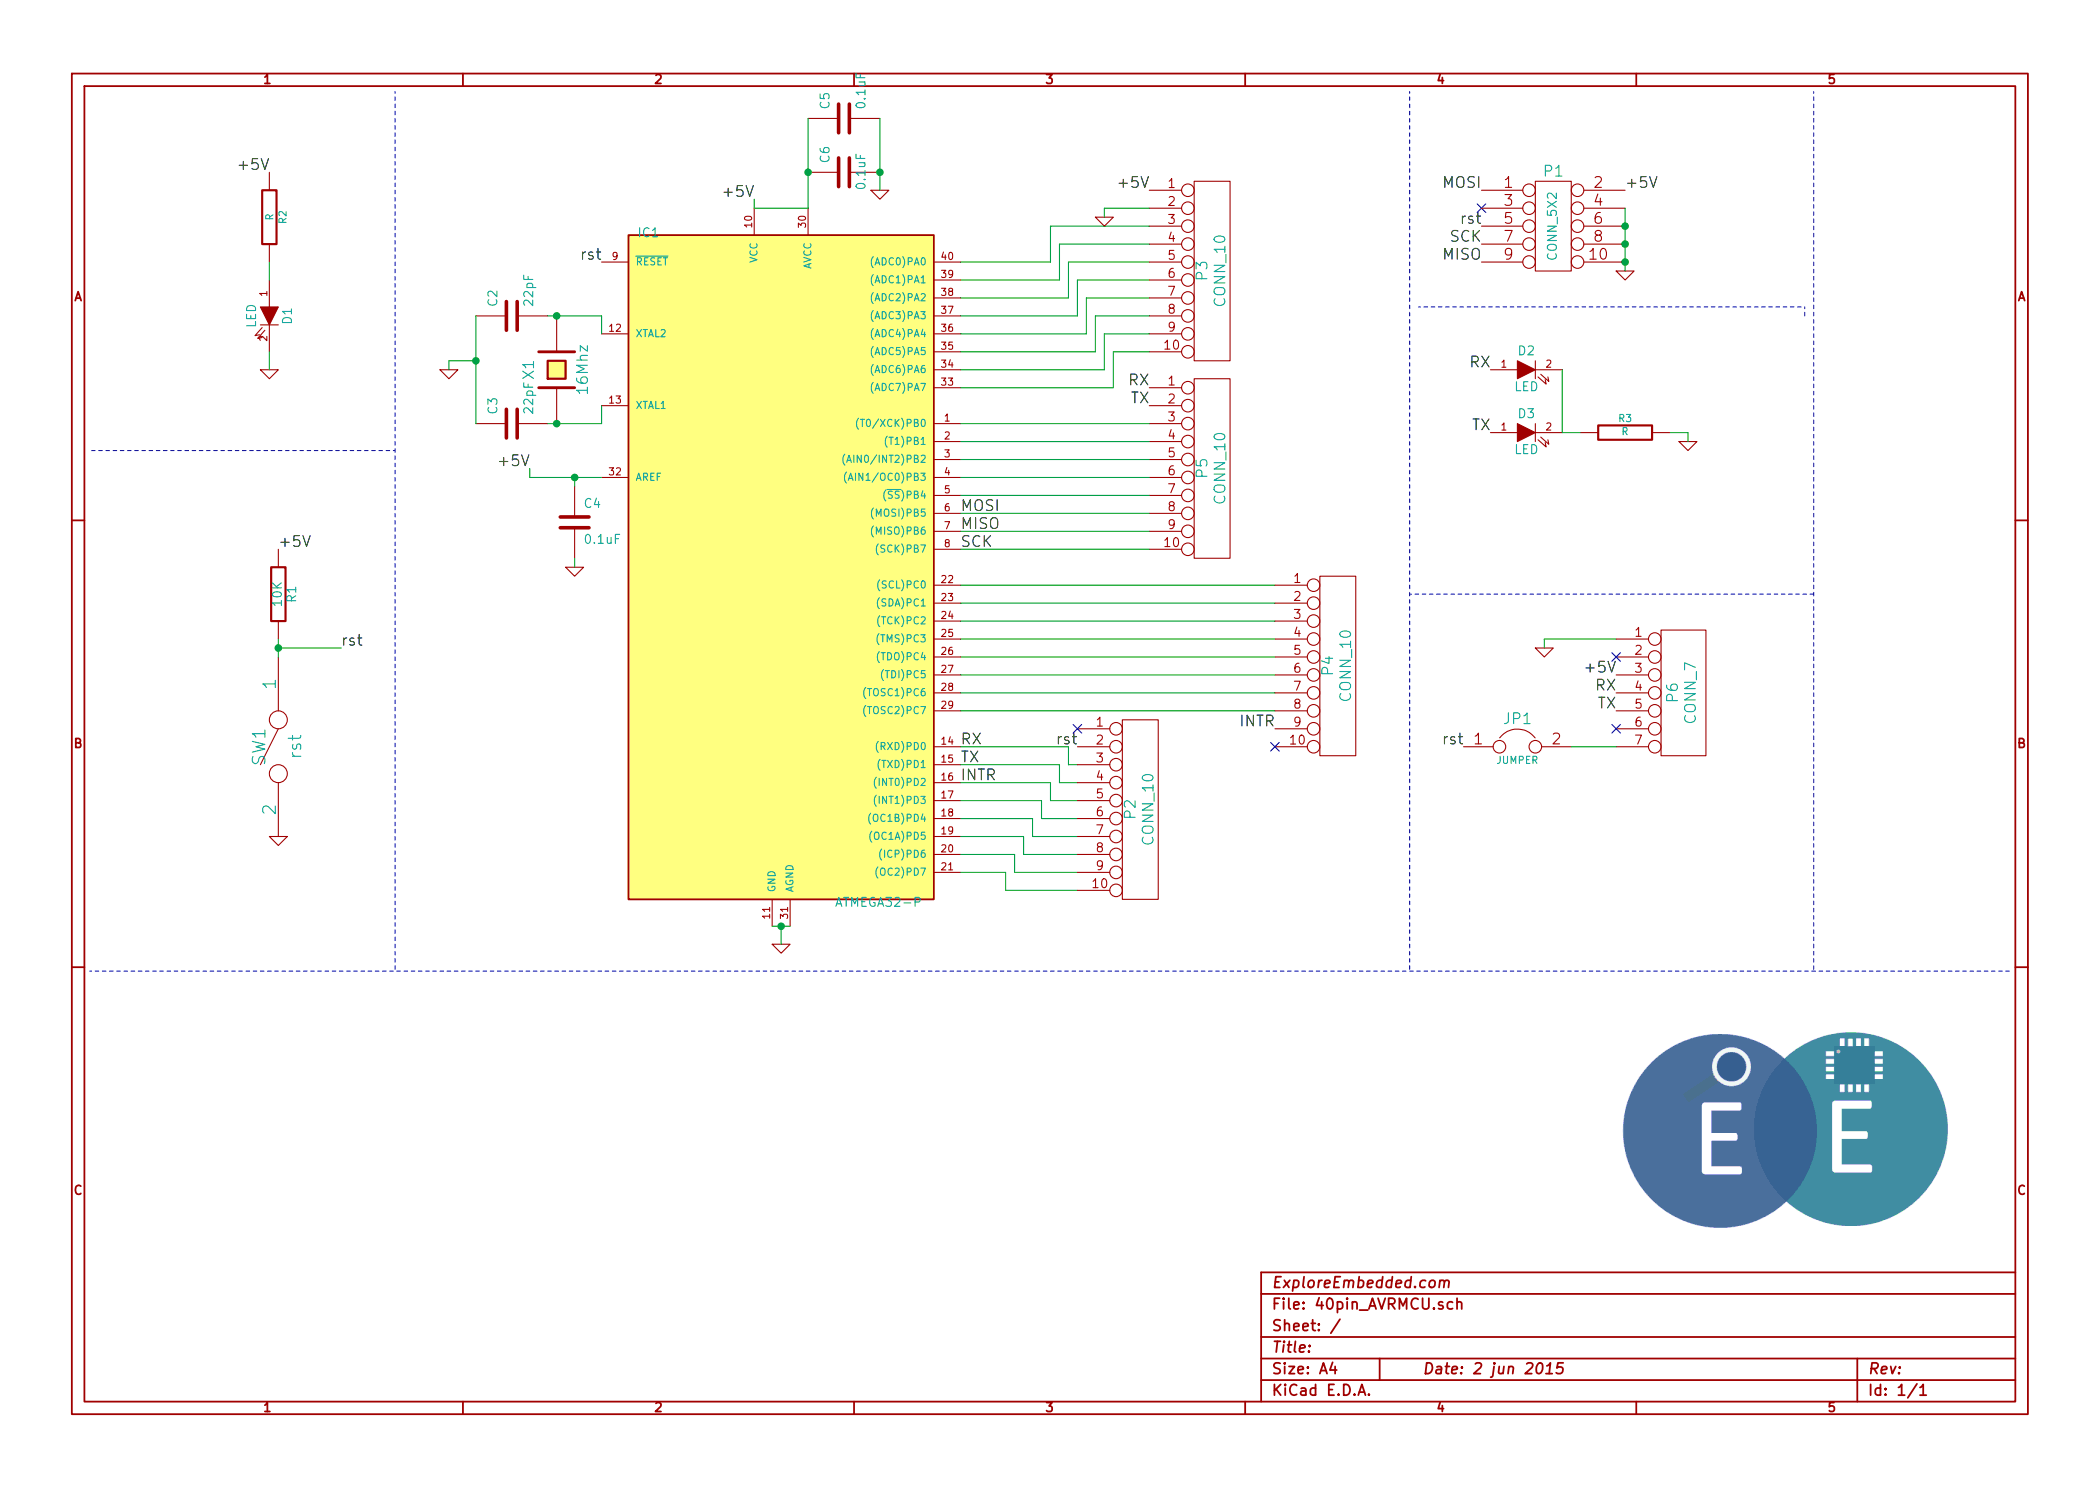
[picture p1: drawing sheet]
EESchema Schematic File Version 2
LIBS:power
LIBS:device
LIBS:transistors
LIBS:conn
LIBS:linear
LIBS:regul
LIBS:74xx
LIBS:cmos4000
LIBS:adc-dac
LIBS:memory
LIBS:xilinx
LIBS:special
LIBS:microcontrollers
LIBS:dsp
LIBS:microchip
LIBS:analog_switches
LIBS:motorola
LIBS:texas
LIBS:intel
LIBS:audio
LIBS:interface
LIBS:digital-audio
LIBS:philips
LIBS:display
LIBS:cypress
LIBS:siliconi
LIBS:opto
LIBS:atmel
LIBS:contrib
LIBS:valves
LIBS:40pin_AVRMCU-cache
EELAYER 27 0
EELAYER END
$Descr A4 11693 8268
encoding utf-8
Sheet 1 1
Title ""
Date "2 jun 2015"
Rev ""
Comp "ExploreEmbedded.com"
Comment1 ""
Comment2 ""
Comment3 ""
Comment4 ""
$EndDescr
Text Label 2950 2600 2    60   ~ 0
+5V
Text Label 4200 1100 2    60   ~ 0
+5V
$Comp
L C C3
U 1 1
P 2850 2350
F 0 "C3" H 2900 2450 50  0000 L CNN
F 1 "22pF" H 2900 2250 50  0000 L CNN
F 2 "" H 2850 2350 60  0001 C CNN
F 3 "" H 2850 2350 60  0001 C CNN
	1    2850 2350
	0    -1   -1   0   
$EndComp
Text Label 5350 3050 0    60   ~ 0
SCK
Text Label 5350 2950 0    60   ~ 0
MISO
Text Label 1550 3050 0    60   ~ 0
+5V
NoConn ~ 8250 1150
$Comp
L GND #PWR01
U 1 1
P 9050 1500
F 0 "#PWR01" H 9050 1500 30  0001 C CNN
F 1 "GND" H 9050 1430 30  0001 C CNN
F 2 "" H 9050 1500 60  0001 C CNN
F 3 "" H 9050 1500 60  0001 C CNN
	1    9050 1500
	1    0    0    -1  
$EndComp
Text Label 9050 1050 0    60   ~ 0
+5V
Text Label 8250 1250 2    60   ~ 0
rst
Text Label 8250 1350 2    60   ~ 0
SCK
Text Label 8250 1450 2    60   ~ 0
MISO
Text Label 8250 1050 2    60   ~ 0
MOSI
$Comp
L CONN_5X2 P1
U 1 1
P 8650 1250
F 0 "P1" H 8650 1550 60  0000 C CNN
F 1 "CONN_5X2" V 8650 1250 50  0000 C CNN
F 2 "" H 8650 1250 60  0001 C CNN
F 3 "" H 8650 1250 60  0001 C CNN
	1    8650 1250
	1    0    0    -1  
$EndComp
Text Label 5350 2850 0    60   ~ 0
MOSI
$Comp
L SPST SW1
U 1 1
P 1550 4150
F 0 "SW1" H 1550 4250 70  0000 C CNN
F 1 "rst" H 1550 4050 70  0000 C CNN
F 2 "" H 1550 4150 60  0001 C CNN
F 3 "" H 1550 4150 60  0001 C CNN
	1    1550 4150
	0    -1   1    0   
$EndComp
$Comp
L ATMEGA32-P IC1
U 1 1
P 4350 3150
F 0 "IC1" H 3550 4980 50  0000 L BNN
F 1 "ATMEGA32-P" H 4650 1250 50  0000 L BNN
F 2 "DIL40" H 3650 1300 50  0001 C CNN
F 3 "" H 4350 3150 60  0001 C CNN
	1    4350 3150
	1    0    0    -1  
$EndComp
$Comp
L GND #PWR02
U 1 1
P 3200 3150
F 0 "#PWR02" H 3200 3150 30  0001 C CNN
F 1 "GND" H 3200 3080 30  0001 C CNN
F 2 "" H 3200 3150 60  0001 C CNN
F 3 "" H 3200 3150 60  0001 C CNN
	1    3200 3150
	1    0    0    -1  
$EndComp
$Comp
L C C4
U 1 1
P 3200 2900
F 0 "C4" H 3250 3000 50  0000 L CNN
F 1 "0.1uF" H 3250 2800 50  0000 L CNN
F 2 "" H 3200 2900 60  0001 C CNN
F 3 "" H 3200 2900 60  0001 C CNN
	1    3200 2900
	1    0    0    -1  
$EndComp
$Comp
L GND #PWR03
U 1 1
P 4900 1050
F 0 "#PWR03" H 4900 1050 30  0001 C CNN
F 1 "GND" H 4900 980 30  0001 C CNN
F 2 "" H 4900 1050 60  0001 C CNN
F 3 "" H 4900 1050 60  0001 C CNN
	1    4900 1050
	1    0    0    -1  
$EndComp
$Comp
L C C6
U 1 1
P 4700 950
F 0 "C6" H 4750 1050 50  0000 L CNN
F 1 "0.1uF" H 4600 850 50  0000 L CNN
F 2 "" H 4700 950 60  0001 C CNN
F 3 "" H 4700 950 60  0001 C CNN
	1    4700 950 
	0    -1   -1   0   
$EndComp
Text Label 3350 1450 2    60   ~ 0
rst
$Comp
L GND #PWR04
U 1 1
P 4350 5250
F 0 "#PWR04" H 4350 5250 30  0001 C CNN
F 1 "GND" H 4350 5180 30  0001 C CNN
F 2 "" H 4350 5250 60  0001 C CNN
F 3 "" H 4350 5250 60  0001 C CNN
	1    4350 5250
	1    0    0    -1  
$EndComp
$Comp
L GND #PWR05
U 1 1
P 2500 2050
F 0 "#PWR05" H 2500 2050 30  0001 C CNN
F 1 "GND" H 2500 1980 30  0001 C CNN
F 2 "" H 2500 2050 60  0001 C CNN
F 3 "" H 2500 2050 60  0001 C CNN
	1    2500 2050
	1    0    0    -1  
$EndComp
$Comp
L C C2
U 1 1
P 2850 1750
F 0 "C2" H 2900 1850 50  0000 L CNN
F 1 "22pF" H 2900 1650 50  0000 L CNN
F 2 "" H 2850 1750 60  0001 C CNN
F 3 "" H 2850 1750 60  0001 C CNN
	1    2850 1750
	0    -1   -1   0   
$EndComp
$Comp
L CRYSTAL X1
U 1 1
P 3100 2050
F 0 "X1" H 3100 2200 60  0000 C CNN
F 1 "16Mhz" H 3100 1900 60  0000 C CNN
F 2 "" H 3100 2050 60  0001 C CNN
F 3 "" H 3100 2050 60  0001 C CNN
	1    3100 2050
	0    -1   -1   0   
$EndComp
Text Label 1900 3600 0    60   ~ 0
rst
$Comp
L R R1
U 1 1
P 1550 3300
F 0 "R1" V 1630 3300 50  0000 C CNN
F 1 "10K" V 1550 3300 50  0000 C CNN
F 2 "" H 1550 3300 60  0001 C CNN
F 3 "" H 1550 3300 60  0001 C CNN
	1    1550 3300
	1    0    0    1   
$EndComp
$Comp
L C C5
U 1 1
P 4700 650
F 0 "C5" H 4750 750 50  0000 L CNN
F 1 "0.1uF" H 4750 550 50  0000 L CNN
F 2 "" H 4700 650 60  0001 C CNN
F 3 "" H 4700 650 60  0001 C CNN
	1    4700 650 
	0    -1   -1   0   
$EndComp
$Comp
L GND #PWR06
U 1 1
P 1550 4650
F 0 "#PWR06" H 1550 4650 30  0001 C CNN
F 1 "GND" H 1550 4580 30  0001 C CNN
F 2 "" H 1550 4650 60  0001 C CNN
F 3 "" H 1550 4650 60  0001 C CNN
	1    1550 4650
	-1   0    0    -1  
$EndComp
Connection ~ 3100 2350
Wire Wire Line
	3050 2350 3350 2350
Connection ~ 9050 1350
Connection ~ 3200 2650
Wire Wire Line
	3200 2650 3200 2700
Wire Wire Line
	4200 1100 4200 1150
Wire Wire Line
	4400 5150 4300 5150
Wire Wire Line
	2500 2050 2500 2000
Connection ~ 2650 2000
Wire Wire Line
	2500 2000 2650 2000
Wire Wire Line
	3350 2350 3350 2250
Wire Wire Line
	3050 1750 3350 1750
Wire Wire Line
	3350 1750 3350 1850
Connection ~ 3100 1750
Wire Wire Line
	2650 1750 2650 2350
Wire Wire Line
	4350 5150 4350 5250
Connection ~ 4350 5150
Wire Wire Line
	4500 650  4500 1150
Wire Wire Line
	3350 2650 2950 2650
Wire Wire Line
	2950 2650 2950 2600
Wire Wire Line
	3200 3100 3200 3150
Connection ~ 9050 1250
Wire Wire Line
	9050 1500 9050 1150
Connection ~ 9050 1450
Wire Wire Line
	4500 1150 4200 1150
Connection ~ 4500 950 
Wire Wire Line
	4900 650  4900 1050
Connection ~ 4900 950 
Wire Wire Line
	1550 3550 1550 3650
Wire Wire Line
	1550 3600 1900 3600
Connection ~ 1550 3600
Wire Wire Line
	5350 3250 7100 3250
Wire Wire Line
	5350 3350 7100 3350
Wire Wire Line
	5350 3450 7100 3450
Wire Wire Line
	5350 3550 7100 3550
Wire Wire Line
	5350 3650 7100 3650
Wire Wire Line
	5350 3750 7100 3750
Wire Wire Line
	5350 3850 7100 3850
Wire Wire Line
	5350 3950 7100 3950
Wire Wire Line
	5350 4150 5950 4150
Wire Wire Line
	5950 4150 5950 4250
Wire Wire Line
	5950 4250 6000 4250
Wire Wire Line
	5350 4250 5900 4250
Wire Wire Line
	5900 4250 5900 4350
Wire Wire Line
	5900 4350 6000 4350
Wire Wire Line
	5350 4350 5850 4350
Wire Wire Line
	5850 4350 5850 4450
Wire Wire Line
	5850 4450 6000 4450
Wire Wire Line
	5350 4450 5800 4450
Wire Wire Line
	5800 4450 5800 4550
Wire Wire Line
	5800 4550 6000 4550
Wire Wire Line
	5350 4550 5750 4550
Wire Wire Line
	5750 4550 5750 4650
Wire Wire Line
	5750 4650 6000 4650
Wire Wire Line
	5350 4650 5700 4650
Wire Wire Line
	5700 4650 5700 4750
Wire Wire Line
	5700 4750 6000 4750
Wire Wire Line
	5350 4750 5650 4750
Wire Wire Line
	5650 4750 5650 4850
Wire Wire Line
	5650 4850 6000 4850
Wire Wire Line
	5350 4850 5600 4850
Wire Wire Line
	5600 4850 5600 4950
Wire Wire Line
	5600 4950 6000 4950
Text Label 6000 4150 2    60   ~ 0
rst
$Comp
L CONN_10 P5
U 1 1
P 6750 2600
F 0 "P5" V 6700 2600 60  0000 C CNN
F 1 "CONN_10" V 6800 2600 60  0000 C CNN
F 2 "" H 6750 2600 60  0000 C CNN
F 3 "" H 6750 2600 60  0000 C CNN
	1    6750 2600
	1    0    0    -1  
$EndComp
Wire Wire Line
	5350 2350 6400 2350
Wire Wire Line
	5350 2450 6400 2450
Wire Wire Line
	5350 2550 6400 2550
Wire Wire Line
	5350 2650 6400 2650
Wire Wire Line
	5350 2750 6400 2750
Wire Wire Line
	5350 2850 6400 2850
Wire Wire Line
	5350 2950 6400 2950
Wire Wire Line
	5350 3050 6400 3050
Text Label 5350 4150 0    60   ~ 0
RX
Text Label 5350 4250 0    60   ~ 0
TX
Text Label 6400 2250 2    60   ~ 0
TX
Text Label 6400 2150 2    60   ~ 0
RX
$Comp
L CONN_10 P3
U 1 1
P 6750 1500
F 0 "P3" V 6700 1500 60  0000 C CNN
F 1 "CONN_10" V 6800 1500 60  0000 C CNN
F 2 "" H 6750 1500 60  0000 C CNN
F 3 "" H 6750 1500 60  0000 C CNN
	1    6750 1500
	1    0    0    -1  
$EndComp
Wire Wire Line
	5350 2150 6200 2150
Wire Wire Line
	6200 2150 6200 1950
Wire Wire Line
	6200 1950 6400 1950
Wire Wire Line
	5350 2050 6150 2050
Wire Wire Line
	6150 2050 6150 1850
Wire Wire Line
	6150 1850 6400 1850
Wire Wire Line
	5350 1950 6100 1950
Wire Wire Line
	6100 1950 6100 1750
Wire Wire Line
	6100 1750 6400 1750
Wire Wire Line
	5350 1850 6050 1850
Wire Wire Line
	6050 1850 6050 1650
Wire Wire Line
	6050 1650 6400 1650
Wire Wire Line
	5350 1750 6000 1750
Wire Wire Line
	6000 1750 6000 1550
Wire Wire Line
	6000 1550 6400 1550
Wire Wire Line
	5350 1650 5950 1650
Wire Wire Line
	5950 1650 5950 1450
Wire Wire Line
	5950 1450 6400 1450
Wire Wire Line
	5350 1550 5900 1550
Wire Wire Line
	5900 1550 5900 1350
Wire Wire Line
	5900 1350 6400 1350
Wire Wire Line
	5350 1450 5850 1450
Wire Wire Line
	5850 1450 5850 1250
Wire Wire Line
	5850 1250 6400 1250
$Comp
L GND #PWR07
U 1 1
P 6150 1200
F 0 "#PWR07" H 6150 1200 30  0001 C CNN
F 1 "GND" H 6150 1130 30  0001 C CNN
F 2 "" H 6150 1200 60  0001 C CNN
F 3 "" H 6150 1200 60  0001 C CNN
	1    6150 1200
	1    0    0    -1  
$EndComp
Wire Wire Line
	6400 1150 6150 1150
Wire Wire Line
	6150 1150 6150 1200
Text Label 6400 1050 2    60   ~ 0
+5V
$Comp
L CONN_10 P2
U 1 1
P 6350 4500
F 0 "P2" V 6300 4500 60  0000 C CNN
F 1 "CONN_10" V 6400 4500 60  0000 C CNN
F 2 "" H 6350 4500 60  0000 C CNN
F 3 "" H 6350 4500 60  0000 C CNN
	1    6350 4500
	1    0    0    -1  
$EndComp
NoConn ~ 6000 4050
$Comp
L CONN_10 P4
U 1 1
P 7450 3700
F 0 "P4" V 7400 3700 60  0000 C CNN
F 1 "CONN_10" V 7500 3700 60  0000 C CNN
F 2 "" H 7450 3700 60  0000 C CNN
F 3 "" H 7450 3700 60  0000 C CNN
	1    7450 3700
	1    0    0    -1  
$EndComp
NoConn ~ 7100 4150
$Comp
L R R2
U 1 1
P 1500 1200
F 0 "R2" V 1580 1200 40  0000 C CNN
F 1 "R" V 1507 1201 40  0000 C CNN
F 2 "~" V 1430 1200 30  0000 C CNN
F 3 "~" H 1500 1200 30  0000 C CNN
	1    1500 1200
	1    0    0    -1  
$EndComp
$Comp
L LED D1
U 1 1
P 1500 1750
F 0 "D1" H 1500 1850 50  0000 C CNN
F 1 "LED" H 1500 1650 50  0000 C CNN
F 2 "~" H 1500 1750 60  0000 C CNN
F 3 "~" H 1500 1750 60  0000 C CNN
	1    1500 1750
	0    1    1    0   
$EndComp
Wire Wire Line
	1500 1450 1500 1550
$Comp
L GND #PWR08
U 1 1
P 1500 2050
F 0 "#PWR08" H 1500 2050 30  0001 C CNN
F 1 "GND" H 1500 1980 30  0001 C CNN
F 2 "" H 1500 2050 60  0001 C CNN
F 3 "" H 1500 2050 60  0001 C CNN
	1    1500 2050
	1    0    0    -1  
$EndComp
Wire Wire Line
	1500 1950 1500 2050
Text Label 1500 950  2    60   ~ 0
+5V
$Comp
L LED D2
U 1 1
P 8500 2050
F 0 "D2" H 8500 2150 50  0000 C CNN
F 1 "LED" H 8500 1950 50  0000 C CNN
F 2 "~" H 8500 2050 60  0000 C CNN
F 3 "~" H 8500 2050 60  0000 C CNN
	1    8500 2050
	1    0    0    -1  
$EndComp
$Comp
L LED D3
U 1 1
P 8500 2400
F 0 "D3" H 8500 2500 50  0000 C CNN
F 1 "LED" H 8500 2300 50  0000 C CNN
F 2 "~" H 8500 2400 60  0000 C CNN
F 3 "~" H 8500 2400 60  0000 C CNN
	1    8500 2400
	1    0    0    -1  
$EndComp
$Comp
L R R3
U 1 1
P 9050 2400
F 0 "R3" V 9130 2400 40  0000 C CNN
F 1 "R" V 9057 2401 40  0000 C CNN
F 2 "~" V 8980 2400 30  0000 C CNN
F 3 "~" H 9050 2400 30  0000 C CNN
	1    9050 2400
	0    -1   -1   0   
$EndComp
Wire Wire Line
	8700 2050 8700 2400
Wire Wire Line
	8700 2400 8800 2400
$Comp
L GND #PWR09
U 1 1
P 9400 2450
F 0 "#PWR09" H 9400 2450 30  0001 C CNN
F 1 "GND" H 9400 2380 30  0001 C CNN
F 2 "" H 9400 2450 60  0001 C CNN
F 3 "" H 9400 2450 60  0001 C CNN
	1    9400 2450
	1    0    0    -1  
$EndComp
Wire Wire Line
	9300 2400 9400 2400
Wire Wire Line
	9400 2400 9400 2450
Text Label 8300 2050 2    60   ~ 0
RX
Text Label 8300 2400 2    60   ~ 0
TX
Text Label 5350 4350 0    60   ~ 0
INTR
Text Label 7100 4050 2    60   ~ 0
INTR
$Comp
L CONN_7 P6
U 1 1
P 9350 3850
F 0 "P6" V 9320 3850 60  0000 C CNN
F 1 "CONN_7" V 9420 3850 60  0000 C CNN
F 2 "" H 9350 3850 60  0000 C CNN
F 3 "" H 9350 3850 60  0000 C CNN
	1    9350 3850
	1    0    0    -1  
$EndComp
$Comp
L GND #PWR010
U 1 1
P 8600 3600
F 0 "#PWR010" H 8600 3600 30  0001 C CNN
F 1 "GND" H 8600 3530 30  0001 C CNN
F 2 "" H 8600 3600 60  0001 C CNN
F 3 "" H 8600 3600 60  0001 C CNN
	1    8600 3600
	1    0    0    -1  
$EndComp
Wire Wire Line
	9000 3550 8600 3550
Wire Wire Line
	8600 3550 8600 3600
NoConn ~ 9000 3650
Text Label 9000 3750 2    60   ~ 0
+5V
Text Label 9000 3850 2    60   ~ 0
RX
Text Label 9000 3950 2    60   ~ 0
TX
NoConn ~ 9000 4050
$Comp
L JUMPER JP1
U 1 1
P 8450 4150
F 0 "JP1" H 8450 4300 60  0000 C CNN
F 1 "JUMPER" H 8450 4070 40  0000 C CNN
F 2 "~" H 8450 4150 60  0000 C CNN
F 3 "~" H 8450 4150 60  0000 C CNN
	1    8450 4150
	1    0    0    -1  
$EndComp
Wire Wire Line
	8750 4150 9000 4150
Text Label 8150 4150 2    60   ~ 0
rst
Wire Notes Line
	500  5400 11200 5400
Wire Notes Line
	7850 500  7850 5400
Wire Notes Line
	10100 500  10100 5400
Wire Notes Line
	7850 3300 10100 3300
Wire Notes Line
	7900 1700 10050 1700
Wire Notes Line
	10050 1700 10050 1750
Wire Notes Line
	2200 500  2200 5400
Wire Notes Line
	2200 2500 500  2500
EndData
$EndBitmap
$EndSCHEMATC
